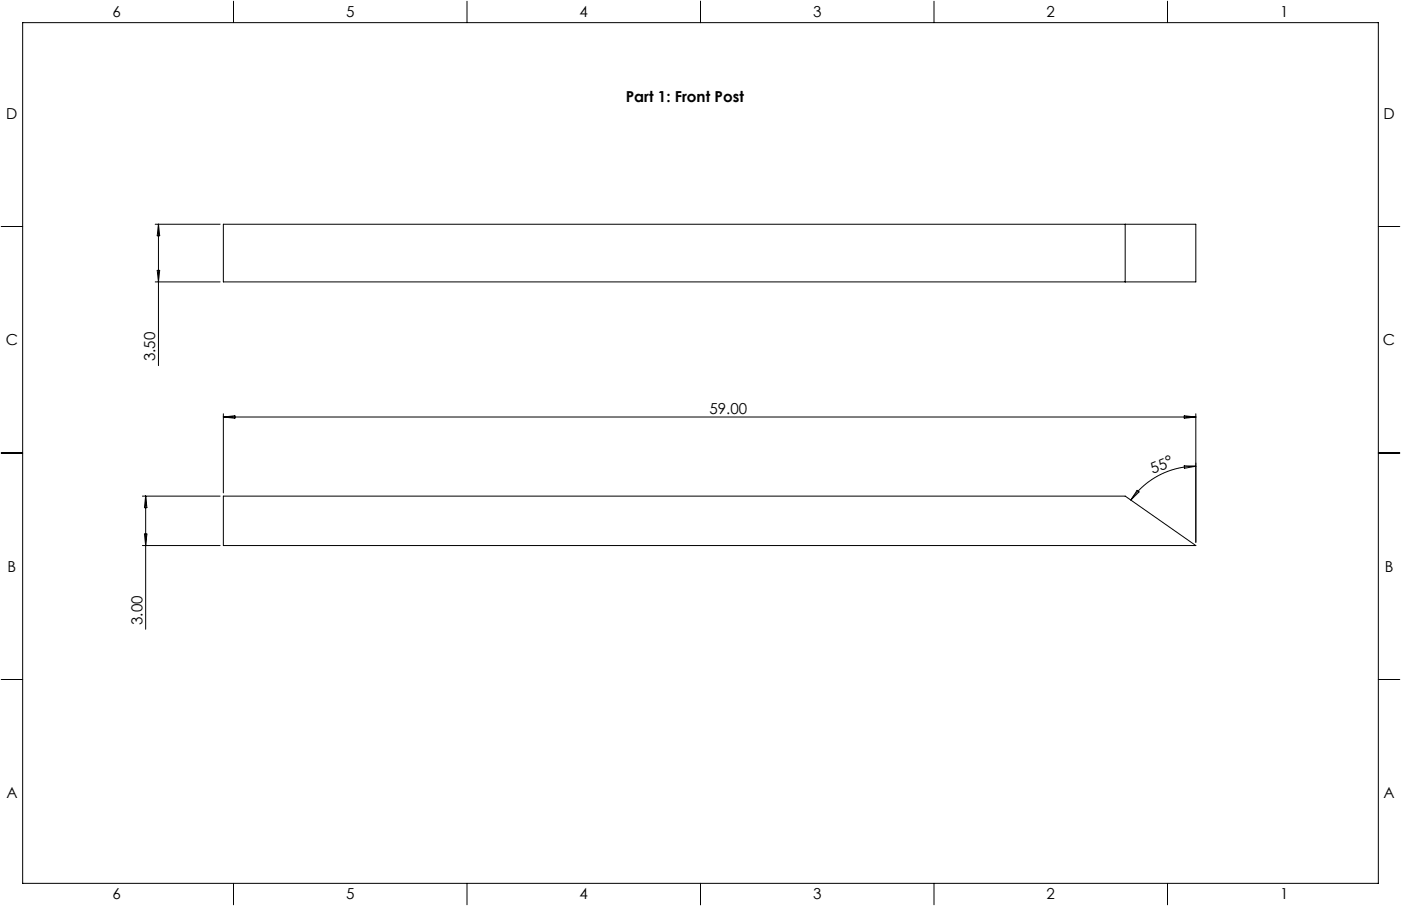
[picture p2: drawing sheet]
<svg xmlns="http://www.w3.org/2000/svg" width="432mm" height="279mm" viewBox="0 0 432 279" stroke-linecap="round" stroke-linejoin="round" font-family="sans-serif">
<g fill="none" stroke="#000" stroke-width=".31">
<path d="M7 7h417.8v265.4h-417.8zM72 .4v6.6M143.9 .4v6.6M215.9 .4v6.6M287.9 .4v6.6M359.8 .4v6.6M.4 69.8h6.6M47.8 69.2h20M48.8 69.2v43.6M48.8 69.2l.4 3.5h-.7zM68.8 69.2h299.8v17.7h-299.8zM346.8 69.2v17.7"/>
<path d="M424.8 69.8h6.6M47.8 86.9h20M48.5 83.4h.7l-.4 3.5zM.4 139.7h6.6M68.8 127.6v24.4M68.8 128.6h299.8M68.8 128.6l3.6-.4v.8zM365 128.2l3.6 .4-3.6 .4zM368.6 127.6v39.6M424.8 139.7h6.6M43.9 153h23.9M44.9 153v41.1"/>
<path d="M44.9 153l.4 3.6h-.8zM68.8 153h278l21.8 15.2h-299.8zM350.5 151.2l.6 .5-2.6 2.5zM365 143.7l3.6 .1-3.6 .6zM368.6 143.8a24.5 24.5 0 0 0-20.1 10.4M43.9 168.2h23.9M44.5 164.7h.8l-.4 3.5zM.4 209.5h6.6M424.8 209.5h6.6M72 272.4v6.6M143.9 272.4v6.6M215.9 272.4v6.6"/>
<path d="M287.9 272.4v6.6M359.8 272.4v6.6"/>
</g>
<g font-size="4.7">
<text x="34.7" y="5.4">6</text>
<text x="106.7" y="5.4">5</text>
<text x="178.6" y="5.4">4</text>
<text x="250.6" y="5.4">3</text>
<text x="322.5" y="5.4">2</text>
<text x="394.5" y="5.4">1</text>
<text x="192.9" y="31.4">Part 1: Front Post</text>
<text x="1.9" y="36.6">D</text>
<text x="426.4" y="36.6">D</text>
<text x="1.8" y="106.4">C</text>
<text x="426.2" y="106.4">C</text>
<text x="47.8" y="111.5" transform="rotate(-90 47.8 111.5)">3.50</text>
<text x="218.7" y="127.6">59.00</text>
<text x="355.4" y="146.2" transform="rotate(-23 355.4 146.2)">55°</text>
<text x="2.3" y="176.3">B</text>
<text x="426.8" y="176.3">B</text>
<text x="43.9" y="192.8" transform="rotate(-90 43.9 192.8)">3.00</text>
<text x="2" y="246.1">A</text>
<text x="426.4" y="246.1">A</text>
<text x="34.7" y="277.4">6</text>
<text x="106.7" y="277.4">5</text>
<text x="178.6" y="277.4">4</text>
<text x="250.6" y="277.4">3</text>
<text x="322.5" y="277.4">2</text>
<text x="394.5" y="277.4">1</text>
</g>
</svg>
